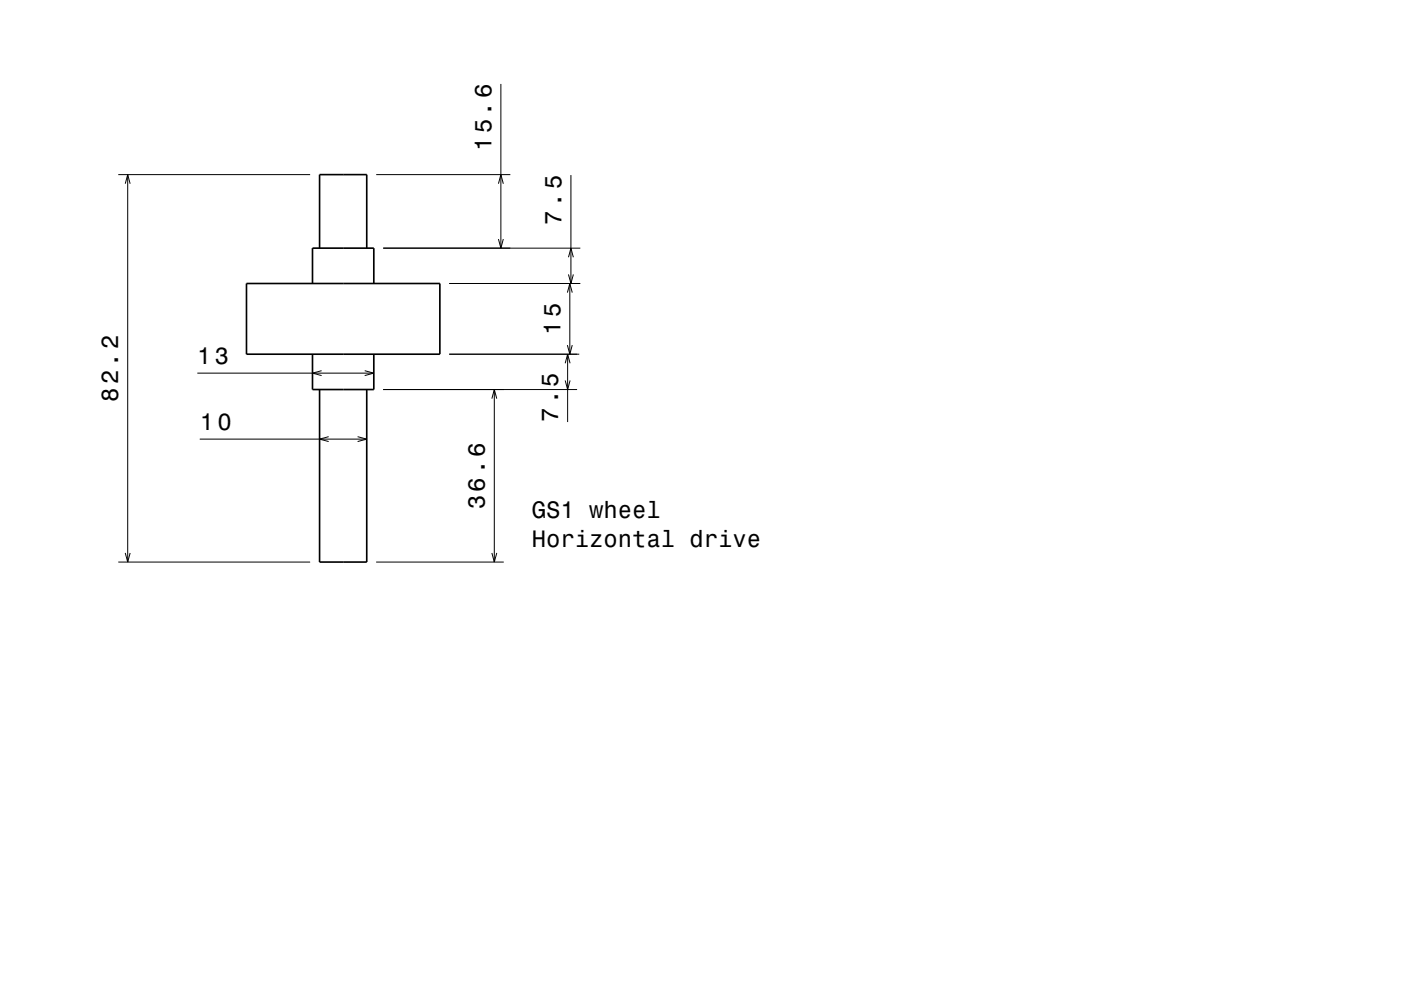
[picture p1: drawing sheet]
<svg xmlns="http://www.w3.org/2000/svg" width="297mm" height="210mm" viewBox="0 0 297 210" stroke-linecap="round" stroke-linejoin="round" font-family="sans-serif">
<g fill="none" stroke="#000" stroke-width=".21">
<path d="M106.2 17.8v34.8M25.1 37h40.7M26.6 39l.5-2 .5 2M27.1 37v82.2M79.8 37h28.4M105.7 39l.5-2 .5 2M121 37.1v23M81.3 52.6h41.7M105.7 50.7l.5 1.9 .5-1.9M120.5 54.6l.5-2 .6 2M120.5 58.2l.5 1.9 .6-1.9M41.8 79.2h37.5"/>
<path d="M68.2 78.6l-1.9 .6 1.9 .5M77.3 78.6l2 .6-2 .5M95.3 60.1h27.7M95.3 75.1h27.5M119.8 77.1l.6-2 .5 2M120.3 62.1l.5-2 .5 2M120.3 73.2l.5 1.9 .5-1.9M120.4 75.1v14.4M120.8 60.1v15M42.4 93.2h35.4M69.7 92.7l-1.9 .5 1.9 .5M75.8 92.7l2 .5-2 .5"/>
<path d="M81.3 82.6h41.1M104.3 84.6l.5-2 .5 2M104.8 82.6v36.6M119.8 80.7l.6 1.9 .5-1.9M25.1 119.2h40.7M26.6 117.3l.5 1.9 .5-1.9M79.8 119.2h27M104.3 117.3l.5 1.9 .5-1.9"/>
</g>
<path d="M67.8 52.6v-15.6h10v15.6M52.3 60.1h41v15h-41zM66.3 60.1v-7.5h13v7.5M66.3 75.1v7.5h13v-7.5M67.8 82.6v36.6h10v-36.6" fill="none" stroke="#000" stroke-width=".35"/>
<g font-size="5">
<text x="104.2" y="32" transform="rotate(-90 104.2 32)">15.6</text>
<text x="119" y="47.6" transform="rotate(-90 119 47.6)">7.5</text>
<text x="118.8" y="71" transform="rotate(-90 118.8 71)">15</text>
<text x="41.8" y="77.2">13</text>
<text x="25.1" y="85.3" transform="rotate(-90 25.1 85.3)">82.2</text>
<text x="118.3" y="89.5" transform="rotate(-90 118.3 89.5)">7.5</text>
<text x="42.4" y="91.2">10</text>
<text x="102.8" y="108.1" transform="rotate(-90 102.8 108.1)">36.6</text>
<text x="112.8" y="110">GS1 wheel</text>
<text x="112.8" y="116.1">Horizontal drive</text>
</g>
</svg>
